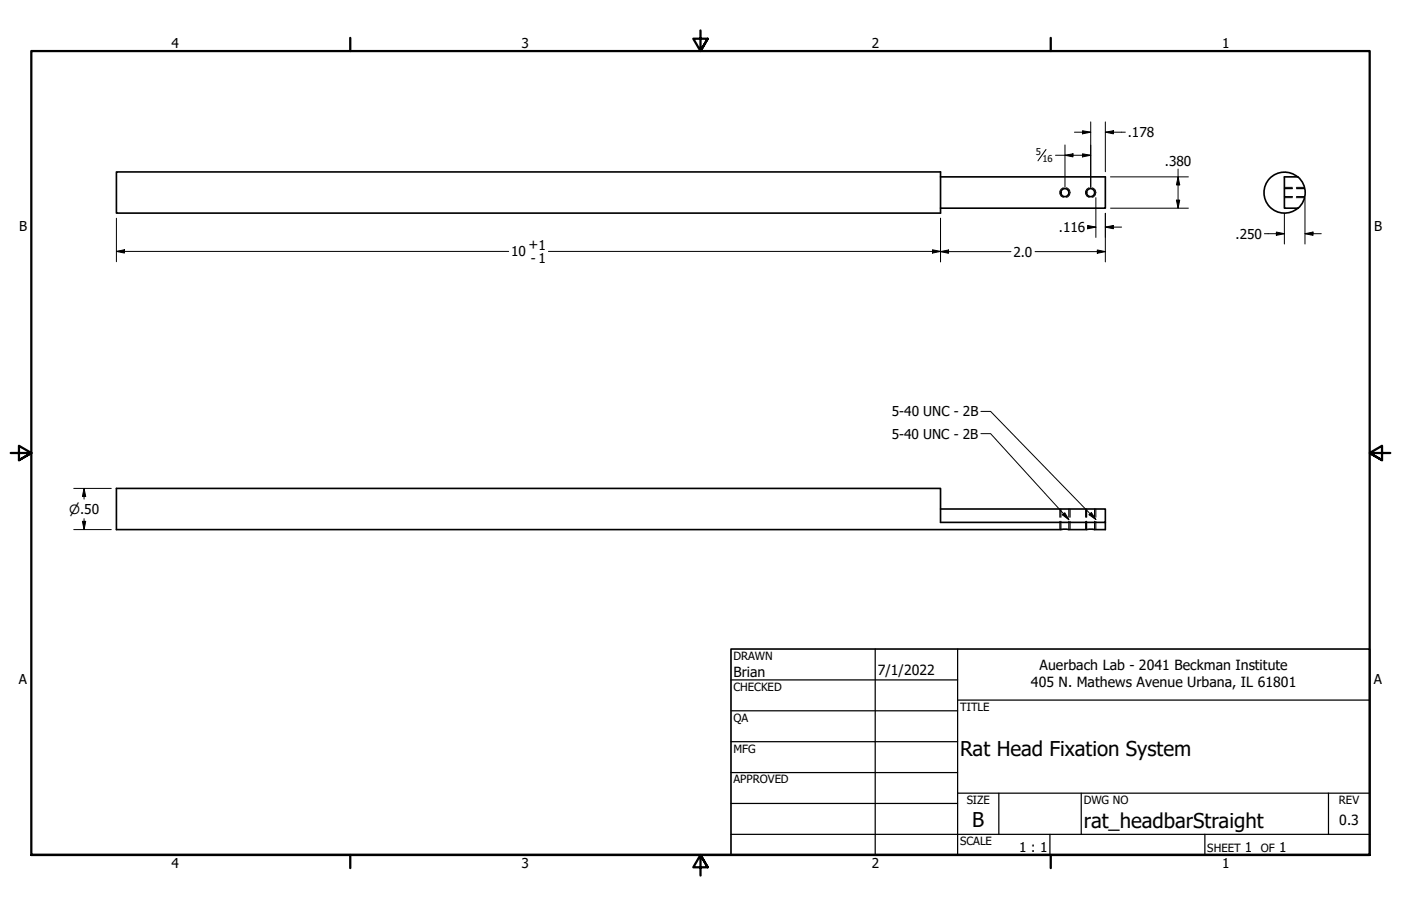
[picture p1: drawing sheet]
<svg xmlns="http://www.w3.org/2000/svg" width="432mm" height="279mm" viewBox="0 0 432 279" stroke-linecap="round" stroke-linejoin="round" font-family="sans-serif">
<!-- layer: Hidden (ANSI) -->
<path d="M395.9 58.2h2.4M399.6 58.2h2.5M395.9 60.6h2.4M399.6 60.6h2.5M327 157v2.5M329.4 157v2.5M334.9 157v2.5M337.4 157v2.5M327 160.8v2.5M329.4 160.8v2.5M334.9 160.8v2.5M337.4 160.8v2.5" fill="none" stroke="#000" stroke-width=".38"/>
<!-- layer: Hidden Narrow (ANSI) -->
<g fill="none" stroke="#000" stroke-width=".31">
<path d="M327.7 57.9a1.55 1.55 0 0 0-1.1 1.5 1.55 1.55 0 0 0 1.1 1.5M328.7 57.9a1.5 1.5 0 0 1 1.1 1.5 1.5 1.5 0 0 1-1.1 1.4M335.7 57.9a1.55 1.55 0 0 0-1.2 1.5 1.55 1.55 0 0 0 1.2 1.5M336.6 57.9a1.5 1.5 0 0 1 1.2 1.5 1.5 1.5 0 0 1-1.2 1.4M395.9 57.8h2.4M399.5 57.8h2.5M395.9 61h2.4M399.5 61h2.5M326.6 157v2.5M329.8 157v2.5M334.6 157v2.5M337.8 157v2.5"/>
<path d="M326.6 160.8v2.5M329.8 160.8v2.5M334.6 160.8v2.5M337.8 160.8v2.5"/>
</g>
<!-- layer: Visible (ANSI) -->
<g fill="none" stroke="#000" stroke-width=".51">
<path d="M35.9 53h254v12.7h-254zM289.9 54.5h50.8v9.7h-50.8M400 54.5h-4.1v9.7h4.1a6.3 6.3 0 0 1-8.7-.5 6.3 6.3 0 0 1 0-8.7 6.3 6.3 0 0 1 8.7-.4M400 54.6a6.4 6.4 0 0 1 0 9.7M289.9 157h50.8v4.1h-50.8v-10.5h-254v12.7h304.8v-2.2"/>
<circle cx="328.2" cy="59.4" r="1.24"/>
<circle cx="336.1" cy="59.4" r="1.24"/>
</g>
<!-- layer: Border (ANSI) -->
<path d="M107.9 11.7v4M215.9 9.4v6.3l-2.2-3.8h4.4l-2.2 3.8 2.2-3.8M323.8 11.7v4M3.3 139.7h6.4l-3.9-2.2v4.4l3.9-2.2-3.9 2.2M428.5 139.7h-6.4l3.9-2.2v4.4l-3.9-2.2 3.9 2.2M9.7 263.7v-248h412.4v248h-412.4h412.4M107.9 263.7v4M218.1 267.5l-2.2-3.8 2.2 3.8h-4.4l2.2-3.8v6.3M323.8 263.7v4" fill="none" stroke="#000" stroke-width=".7"/>
<!-- layer: Title (ANSI) -->
<g fill="none" stroke="#000" stroke-width=".38">
<path d="M225.3 209.7h69.8M225.3 219.2h69.8M269.7 200.2v63.5M295.1 215.9h127M295.1 200.2v63.5M225.3 228.7h69.8M225.3 238.3h69.8M225.3 257.3h196.8M225.3 247.8h69.8M295.1 244.6h127M307.8 244.6v12.7M323.6 257.3v6.4"/>
<path d="M333.2 244.6v12.7M371.3 257.3v6.4M409.4 244.6v12.7"/>
</g>
<path d="M225.3 200.2h196.8v63.5h-196.8z" fill="none" stroke="#000" stroke-width=".51"/>
<!-- layer: Symbol (ANSI) -->
<path d="M302.3 133.7h3l24.1 26.6M302.3 126.9h3l32.5 33.3M327.4 158.8l.8-.7 1.2 2.2zM335.7 158.8l.7-.7 1.4 2.1z" fill="none" stroke="#000" stroke-width=".31"/>
<g fill="#000">
<path d="M327.4 158.8l.8-.7 1.2 2.2z" fill-rule="evenodd"/>
<path d="M335.7 158.8l.7-.7 1.4 2.1z" fill-rule="evenodd"/>
</g>
<!-- layer: Dimension (ANSI) -->
<path d="M322.4 46.1l-2.5 3.5" fill="none" stroke="#000" stroke-width=".32"/>
<g fill="none" stroke="#000" stroke-width=".31">
<path d="M336.2 37.6v20.2M340.7 37.6v15.4M325.3 47.9h10.9M328.2 47.9l2.5-.5v1zM328.2 44.7v13.1M331.2 40.8h5M333.6 47.4l2.6 .5-2.6 .5zM333.6 40.3l2.6 .5-2.6 .5zM340.7 40.8l2.5-.5v1zM340.7 40.8h6.1M342.3 54.5h24M363.1 54.5l.5 2.5h-1z"/>
<path d="M363.1 52.1v12.1M35.9 77.5l2.5-.5v1zM35.9 77.5h120.9M35.9 67.3v13.4M169 77.5h120.9M287.4 77l2.5 .5-2.5 .5zM289.9 77.6l2.5-.5v1zM289.9 67.3v13.5M289.9 77.6h21.7M319 77.6h21.7M335.2 69.5l2.6 .5-2.6 .5zM335.2 70h2.6"/>
<path d="M337.8 61v12.2M338.2 77.1l2.5 .5-2.5 .5zM340.7 70l2.5-.5v1zM340.7 65.8v15M340.7 70h5M342.3 64.2h24M362.6 61.7h1l-.5 2.5zM389.7 72.1h6.2M393.4 71.6l2.5 .5-2.5 .5zM395.9 65.8v9.4M402.2 72.1l2.5-.5v1zM402.2 72.1h5"/>
<path d="M402.2 61v14.2M22.7 150.6h11.6M25.9 150.6l.5 2.5h-1zM25.9 150.6v3.3M25.9 160v3.3M22.7 163.3h11.6M25.4 160.8h1l-.5 2.5z"/>
</g>
<g fill="#000">
<path d="M328.2 47.9l2.5-.5v1z" fill-rule="evenodd"/>
<path d="M333.6 47.4l2.6 .5-2.6 .5z" fill-rule="evenodd"/>
<path d="M333.6 40.3l2.6 .5-2.6 .5z" fill-rule="evenodd"/>
<path d="M340.7 40.8l2.5-.5v1z" fill-rule="evenodd"/>
<path d="M363.1 54.5l.5 2.5h-1z" fill-rule="evenodd"/>
<path d="M35.9 77.5l2.5-.5v1z" fill-rule="evenodd"/>
<path d="M287.4 77l2.5 .5-2.5 .5z" fill-rule="evenodd"/>
<path d="M289.9 77.6l2.5-.5v1z" fill-rule="evenodd"/>
<path d="M335.2 69.5l2.6 .5-2.6 .5z" fill-rule="evenodd"/>
<path d="M338.2 77.1l2.5 .5-2.5 .5z" fill-rule="evenodd"/>
<path d="M340.7 70l2.5-.5v1z" fill-rule="evenodd"/>
<path d="M362.6 61.7h1l-.5 2.5z" fill-rule="evenodd"/>
<path d="M393.4 71.6l2.5 .5-2.5 .5z" fill-rule="evenodd"/>
<path d="M402.2 72.1l2.5-.5v1z" fill-rule="evenodd"/>
<path d="M25.9 150.6l.5 2.5h-1z" fill-rule="evenodd"/>
<path d="M25.4 160.8h1l-.5 2.5z" fill-rule="evenodd"/>
</g>
<g font-size="6.3">
<text x="295.9" y="233.1">Rat Head Fixation System</text>
<text x="299.7" y="255.1">B</text>
<text x="334" y="255.3">rat_headbarStraight</text>
</g>
<g font-size="4.3">
<text x="226.1" y="208.9">Brian</text>
<text x="270.5" y="208.2">7/1/2022</text>
<text x="320.4" y="206.7">Auerbach Lab - 2041 Beckman Institute</text>
<text x="317.8" y="211.9">405 N. Mathews Avenue Urbana, IL 61801</text>
<text x="412.7" y="254.4">0.3</text>
</g>
<g font-size="4.2">
<text x="52.8" y="14.7">4</text>
<text x="160.8" y="14.7">3</text>
<text x="268.7" y="14.7">2</text>
<text x="376.7" y="14.7">1</text>
<text x="347.6" y="42.3">.178</text>
<text x="359" y="51.3">.380</text>
<text x="5.9" y="71.4">B</text>
<text x="326.4" y="71.6">.116</text>
<text x="423.5" y="71.4">B</text>
<text x="162.9" y="76.8">+1</text>
<text x="380.8" y="73.6">.250</text>
<text x="157.5" y="79.1">10</text>
<text x="163.6" y="81">- 1</text>
<text x="312.4" y="79.1">2.0</text>
<text x="274.9" y="128.4">5-40 UNC - 2B</text>
<text x="274.8" y="135.3">5-40 UNC - 2B</text>
<text x="5.8" y="211.1">A</text>
<text x="423.4" y="211.1">A</text>
<text x="314.1" y="262.9">1 : 1</text>
<text x="383.7" y="262.8">1</text>
<text x="394.2" y="262.8">1</text>
<text x="52.8" y="267.7">4</text>
<text x="160.8" y="267.7">3</text>
<text x="268.7" y="267.7">2</text>
<text x="376.7" y="267.7">1</text>
</g>
<text font-size="3.9" x="21.3" y="158.4">⌀.50</text>
<g font-size="3.5">
<text x="226.1" y="203.5">DRAWN</text>
<text x="226.1" y="213">CHECKED</text>
<text x="295.9" y="219.2">TITLE</text>
<text x="226.1" y="222.6">QA</text>
<text x="226.1" y="232.1">MFG</text>
<text x="226.1" y="241.6">APPROVED</text>
<text x="297.9" y="248">SIZE</text>
<text x="334" y="248">DWG NO</text>
<text x="412.7" y="247.9">REV</text>
<text x="295.9" y="260.7">SCALE</text>
<text x="372.1" y="262.8">SHEET</text>
<text x="388.6" y="262.8">OF</text>
</g>
<g font-size="2.9">
<text x="319.2" y="47.9">5</text>
<text x="321.3" y="50">16</text>
</g>
</svg>
